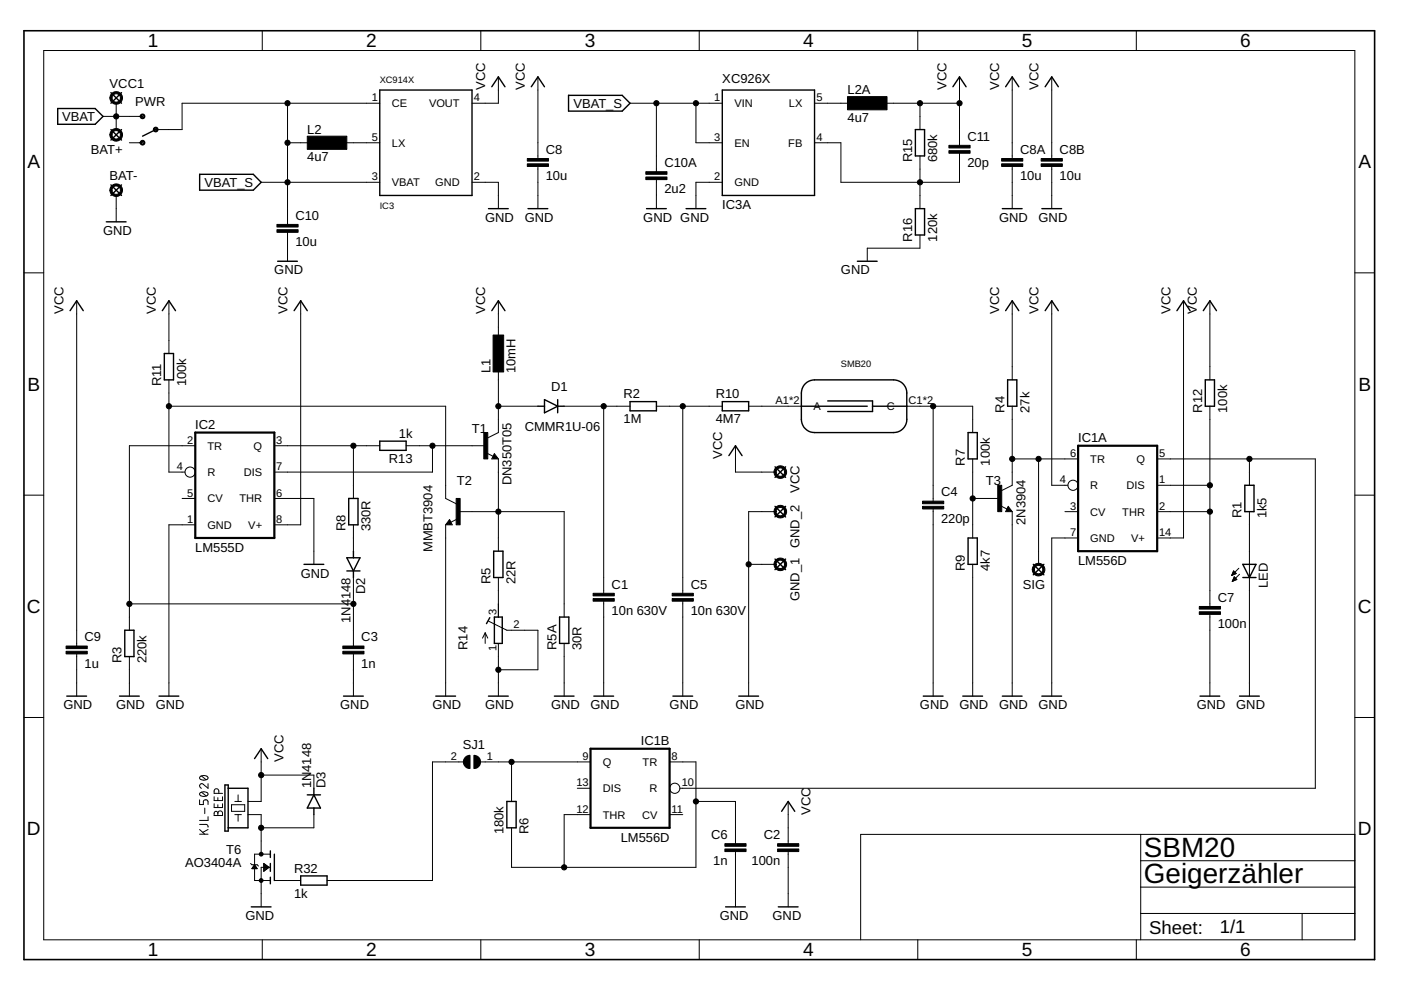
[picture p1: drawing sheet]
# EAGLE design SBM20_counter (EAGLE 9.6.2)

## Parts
BAT+  LSP10_CAST  [CASTEL_1]
BAT-  LSP10_CAST  [CASTEL_1]
BEEP  KJL-5020  BUZZER-5020  [KLJ-5020]
C1  10n 630V  C-EUC1206  [C1206]
C2  100n  C-EUC0603  [C0603]
C3  1n  C-EUC0603  [C0603]
C4  220p  C-EUC0603  [C0603]
C5  10n 630V  C-EUC1206  [C1206]
C6  1n  C-EUC0603  [C0603]
C7  100n  C-EUC0603  [C0603]
C8  10u  C-EUC1206  [C1206]
C8A  10u  C-EUC1206  [C1206]
C8B  10u  C-EUC1206  [C1206]
C9  1u  C-EUC1206  [C1206]
C10  10u  C-EUC1206  [C1206]
C10A  2u2  C-EUC1206  [C1206]
C11  20p  C-EUC0603  [C0603]
D1  CMMR1U-06  DIODE-DO-214AC  [DO-214AC]
D2  1N4148  DIODE-SOD123  [SOD123]
D3  1N4148  DIODE-SOD123  [SOD123]
GND_1  LSP10_CAST  [CASTEL_1]
GND_2  LSP10_CAST  [CASTEL_1]
IC1  LM556D  [SO14]
IC2  LM555D  [SO08]
IC3  XC914X  [SOT23-5]
IC3A  XC926X  [SOT23-5]
L1  10mH  L-EUL8065  [L8065]
L2  4u7  L  [L5050]
L2A  4u7  L  [L5050]
LED  LEDCHIPLED_1206  [CHIPLED_1206]
PWR  SWITCH-SPDT-SMD-A  [SWITCH-SPST-SMD-A]
R1  1k5  R-EU_R0603  [R0603]
R2  1M  R-EU_R1206  [R1206]
R3  220k  R-EU_R0603  [R0603]
R4  27k  R-EU_R0603  [R0603]
R5  22R  R-EU_R0603  [R0603]
R5A  30R  R-EU_R0603  [R0603]
R6  180k  R-EU_R0603  [R0603]
R7  100k  R-EU_R0603  [R0603]
R8  330R  R-EU_R0603  [R0603]
R9  4k7  R-EU_R0603  [R0603]
R10  4M7  R-EU_R1206  [R1206]
R11  100k  R-EU_R0603  [R0603]
R12  100k  R-EU_R0603  [R0603]
R13  1k  R-EU_R0603  [R0603]
R14  R-TRIMM3224J  [RTRIM3224J]
R15  680k  R-EU_R0603  [R0603]
R16  120k  R-EU_R0603  [R0603]
R32  1k  R-EU_R0603  [R0603]
SIG  LSP10_CAST  [CASTEL_1]
SJ1  SJ  [SJ]
T1  DN350T05  MMBT3904LT1-NPN-SOT23-BEC  [SOT23-BEC]
T2  MMBT3904  MMBT3904LT1-NPN-SOT23-BEC  [SOT23-BEC]
T3  2N3904  MMBT3904LT1-NPN-SOT23-BEC  [SOT23-BEC]
T6  AO3404A  N-MOSFET-SOT23-3  [SOT23]
U$1  SMB20  STS5  [STS5]
VCC  LSP10_CAST  [CASTEL_1]
VCC1  LSP10_CAST  [CASTEL_1]

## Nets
GND: BAT-.C(MP) BAT-.V(MP) C1.2 C2.2 C3.2 C4.2 C5.2 C6.2 C7.2 C8.2 C8A.2 C8B.2 C9.2 C10.2 C10A.2 GND_1.C(MP) GND_1.V(MP) GND_2.C(MP) GND_2.V(MP) IC1.7(A:GND) IC2.1(GND) IC2.6(THR) IC3.2(GND) IC3A.2(GND) LED.C R3.1 R5A.1 R9.1 R14.1(A) R14.2(S) R16.1 T2.E T3.E T6.2(S)
N$1: R5.2 R5A.2 T1.E T2.B
N$2: IC2.3(Q) R8.2 R13.2
N$3: C3.1 D2.C IC2.2(TR) R3.2
N$4: IC2.4(R) R11.1 T2.C
N$5: IC2.7(DIS) R13.1 T1.B
N$6: D2.A R8.1
N$7: R5.1 R14.3(E)
N$8: D1.A L1.2 T1.C
N$9: C1.1 D1.C R2.1
N$10: C5.1 R2.2 R10.1
N$11: R10.2 U$1.A1(A) U$1.A2(A)
N$12: C4.1 R7.2 U$1.C1(C) U$1.C2(C)
N$13: R7.1 R9.2 T3.B
N$14: IC1.6(A:TR) R4.1 SIG.C(MP) SIG.V(MP) T3.C
N$15: IC1.5(A:Q) IC1.10(B:R) R1.2
N$16: C7.1 IC1.1(A:DIS) IC1.2(A:THR) R12.1
N$17: IC1.9(B:Q) R6.2 SJ1.1
N$18: LED.A R1.1
N$19: R32.2 SJ1.2
N$20: IC3A.5(LX) L2A.1
N$21: C6.1 IC1.8(B:TR) IC1.12(B:THR) R6.1
N$23: IC3.5(LX) L2.2
N$24: C11.2 IC3A.4(FB) R15.1 R16.2
N$29: R32.1 T6.1(G)
N$30: BEEP.- D3.A T6.3(D)
VBAT: BAT+.C(MP) BAT+.V(MP) PWR.3(S) VCC1.C(MP) VCC1.V(MP)
VBAT_S: C10.1 C10A.1 IC3.1(CE) IC3.3(VBAT) IC3A.1(VIN) IC3A.3(EN) L2.1 PWR.2(P)
VCC: BEEP.+ C2.1 C8.1 C8A.1 C8B.1 C9.1 C11.1 D3.C IC1.4(A:R) IC1.14(A:V+) IC2.8(V+) IC3.4(VOUT) L1.1 L2A.2 R4.2 R11.2 R12.2 R15.2 VCC.C(MP) VCC.V(MP)
Unconnected: IC1.3(A:CV) IC1.11(B:CV) IC1.13(B:DIS) IC2.5(CV) PWR.1(O)

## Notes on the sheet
- SBM20
- Geigerzähler

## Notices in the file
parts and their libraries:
SparkFun-Electromechanical: Licensing: Creative Commons ShareAlike 4.0 International - https://creativecommons.org/licenses/by-sa/4.0
